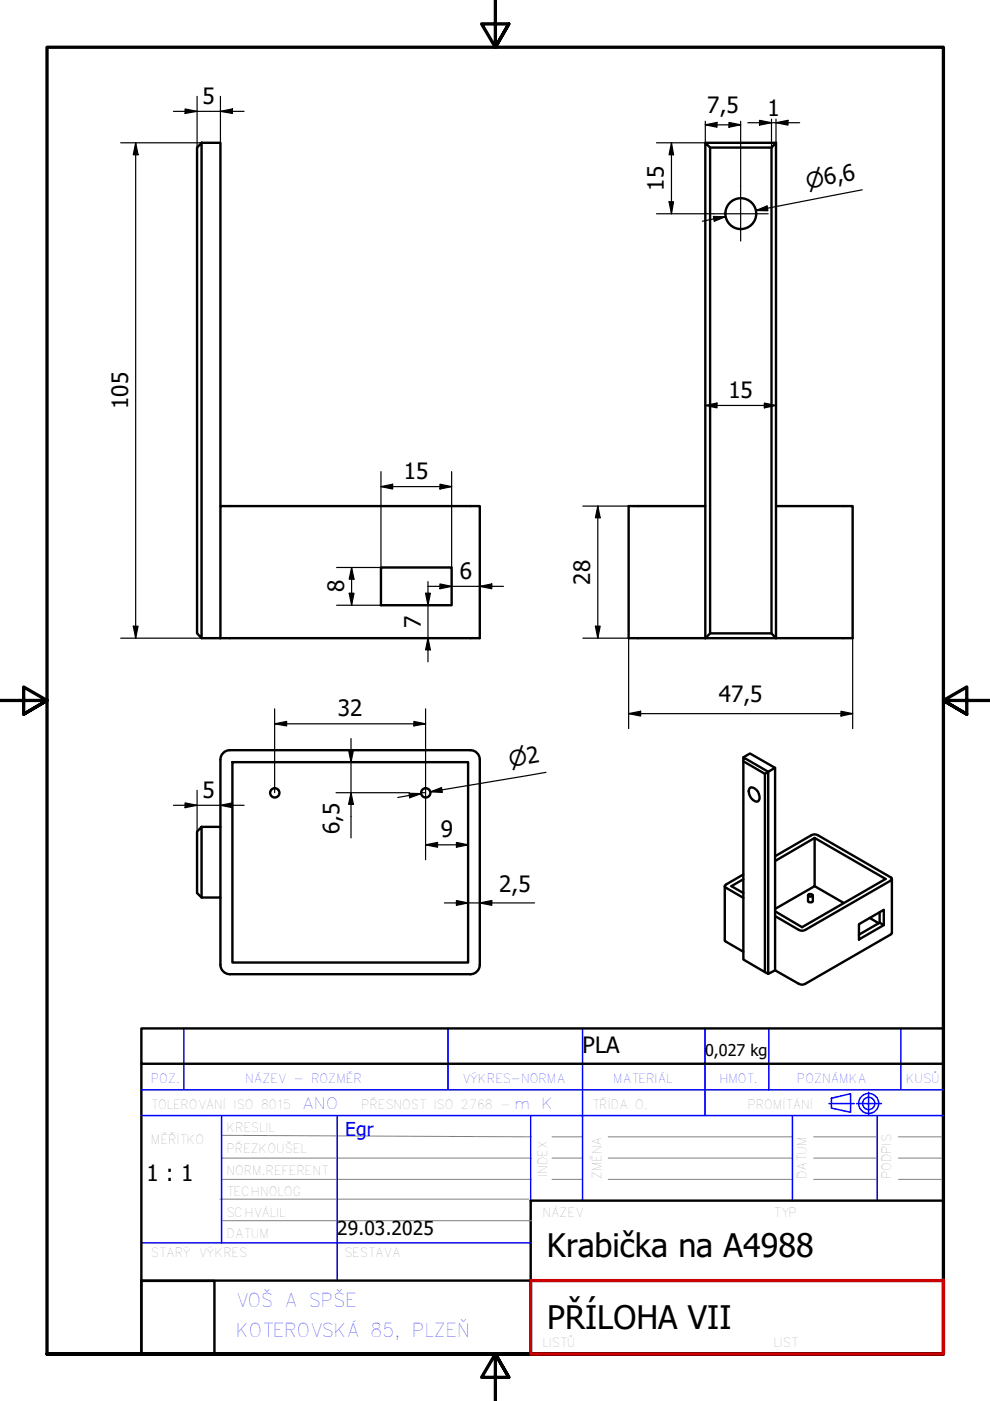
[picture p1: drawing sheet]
<svg xmlns="http://www.w3.org/2000/svg" width="210mm" height="297mm" viewBox="0 0 210 297" stroke-linecap="round" stroke-linejoin="round" font-family="sans-serif">
<g fill="none" stroke="#000" stroke-width=".51">
<path d="M42.7 30.3h4v77M42.7 30.3v105l-.9-1v-103zM149.5 30.3h15M150.6 31.3h13M164.5 30.3v105l-.9-1v-103zM149.5 107.3h-16.2v28h47.5v-28h-16.3M42.7 135.3h59v-28h-55v28M80.8 120.3h15v8h-15zM150.6 134.3v-103l-1.1-1v105l1.1-1h13M48.7 159.1a2 2 0 0 0-2 2M48.8 159.1h51M99.7 159.1a2 2 0 0 1 2 2"/>
<path d="M42.7 175.3h4v15h-4v-15l-.9 1v13l.9 1M46.7 161.1v14.2M49.3 161.6h50v42.5h-50zM101.7 161.1v43.5M157.6 160.6l1.4-.8 5.3 3-1.4 .8M157.6 161.4l4.6 2.7M159 167.1a1.73 1.73 0 0 1 2 1.8 .84 .84 0 0 1-.6 1.1 2.14 2.14 0 0 1-1.4-2.9zM162.2 164.1l.7-.5v42.9l-.7-.4zM162.9 163.6l-5.3-3v42.8l4.6 2.7M164.3 162.8v42.9M172.7 177.7l-8.4 4.8M46.7 190.3v14.3"/>
<path d="M153.7 187.9v11.7l3.9 2.2M157.6 185.4l-3.6 2.1-.3 .4v.2l3.9 2.3M157.6 186.4l-2.5 1.5 2.5 1.4M164.3 181.5l7.7-4.4a1.38 1.38 0 0 1 1.4 0l15.6 9 .1 .3-.3 .3-18 10.5a1.38 1.38 0 0 1-1.4 0l-5.1-3M164.3 192.7l8.4-4.8v-10.2l15.1 8.7-17.7 10.2-5.8-3.4M171.3 189.9v1.2a.62 .62 0 0 0 1 0v-1.2M171.5 189.6a.61 .61 0 0 1 .8 .3 .6 .6 0 0 1-1-.1zM172.7 187.9l6.2 3.5M182.1 195.9l5.3-3v3.2l-5.3 3.1zM184.4 194.6l1.9 1.2M186.5 193.4v2.2M187.4 196.1l-.9-.5-4.4 2.6"/>
<path d="M189.1 186.4l-.1 11.6-18.2 10.6a1.38 1.38 0 0 1-1.4 0l-5.1-2.9M46.7 204.6a2 2 0 0 0 2 2M48.8 206.6h51M101.7 204.6a2 2 0 0 1-2 2M164.3 205.7l-1.4 .8"/>
<circle cx="157.1" cy="45.3" r="3.3"/>
<circle cx="58.3" cy="168.1" r=".98"/>
<circle cx="90.3" cy="168.1" r=".98"/>
</g>
<path d="M105 0v10l-2.9-4.9h5.8l-2.9 4.9 2.9-4.9M0 148.5h10l-5-2.8v5.7l5-2.9-5 2.9M210 148.5h-10l5-2.8v5.7l-5-2.9 5 2.9M10 287.1v-277.1h190v277.1h-190h190M107.9 292l-2.9-4.9 2.9 4.9h-5.8l2.9-4.9v9.9" fill="none" stroke="#000" stroke-width=".7"/>
<!-- layer: 1_SILNA -->
<path d="M30 218h170v7.5h-170zM30 225.5v61.6h82.6M200 225.5v45.9M200 254.6h-87.5v16.9M30 271.6h15.5v15.5h-15.5zM30 271.5h82.6" fill="none" stroke="#000" stroke-width=".51"/>
<!-- layer: 2_SLABA -->
<g fill="none" stroke="#808080" stroke-width=".21">
<path d="M46.6 254.2h65.5M47 245.5h65.5M47 240.7l65.5 .3M47 250h65.5M47.2 258.8h65.6M117 241h6.5M117 245.5h6.5M117 250h6.5M129 241h39M129 245.5h39M129 250h39M172.5 241h13.5"/>
<path d="M172.5 245.5h13.5M172.5 250h13.5M190.5 241h9.5M190.5 245.5h9.5M190.5 250h9.5"/>
</g>
<!-- layer: 8_TEXTY -->
<g fill="none" stroke="#00f" stroke-width=".32">
<path d="M39 218v13.1M95 218v13.1M123.5 218v36.6M149.5 218v18.5M163 218v13.1M191 218v13.1M30 236.5h170M30 231.1h170M47 236.6v27M71.5 236.5v35M112.5 236.5v18.1M168 236.5v18.1"/>
<path d="M175.8 234h5.3M176.3 232.8l4-.9v3.9l-4-.9zM181.6 234h5.3M184.1 231.6v4.7M186 236.5v18.1M30 263.5h82.5"/>
<circle cx="184.2" cy="234" r="2.13"/>
<circle cx="184.2" cy="234" r="1.3"/>
</g>
<!-- layer: 3_TUCNA -->
<path d="M112.6 271.5h87.4M200 271.4v15.7h-87.5v-15.6" fill="none" stroke="#c00" stroke-width=".7"/>
<g fill="none" stroke="#000" stroke-width=".25">
<path d="M25.6 30.3h17.1M28.8 30.3l.5 2.5h-1zM28.8 30.3v105M36.8 23.6h15M39.2 23.1l2.6 .5-2.6 .5zM41.8 20.4v10.9M46.7 23.6l2.6-.5v1zM46.7 20.4v9.9M142.4 30.3l.4 2.5h-.9zM142.4 30.3v15M149.5 26.5l2.5-.5v1zM149.5 25.7v4.6h-10.3"/>
<path d="M149.5 26.5h7.5M154.6 26l2.4 .5-2.4 .5zM157 25.7v13.8M158.6 26h10.9M161 25.5l2.6 .5-2.6 .5zM163.6 25.3v6M164.5 26l2.6-.5v1zM164.5 25.3v5M139.2 45.3h12.1M141.9 42.8h.9l-.4 2.5zM151.3 45.9l2.5 .1-2.4 .9zM153.8 46l-4.9 .9"/>
<path d="M160.3 44.6l2.3-.9 .2 1zM182.8 40.2l-22.5 4.4 2.5-.4M80.8 100v20.3h-9.4M95.8 100v20.3M149.5 86l2.5-.5v1zM149.5 86h15M162.1 85.5l2.4 .5-2.4 .5zM80.8 103.2l2.4-.5v1zM80.8 103.2h15M93.3 102.7l2.5 .5-2.5 .5zM123.6 107.3h11.7M126.7 107.3l.6 2.5h-1.1z"/>
<path d="M126.7 107.3v28M25.6 135.3h17.1M28.3 132.8h1l-.5 2.5zM71.4 128.3h9.4M74 125.8h1.1l-.6 2.5zM74.5 120.3l.6 2.5h-1.1zM74.5 120.3v8M90.2 125.8h1l-.5 2.5zM90.7 135.3l.5 2.5h-1zM90.7 123.3v17M90.7 124.3h16M93.3 123.8l2.5 .5-2.5 .5z"/>
<path d="M101.7 124.3l2.6-.5v1zM123.6 135.3h11.7M126.2 132.8h1.1l-.6 2.5zM133.3 135.3v19.2M180.8 135.3v19.2M58.2 153.5l2.6-.5v.9zM58.2 153.5h32M58.2 150.3v17.8M73.9 159.1h1l-.5 2.5zM74.4 156.6v21.1M87.8 153l2.4 .5-2.4 .4zM90.2 150.3v32"/>
<path d="M133.3 151.3l2.5-.5v1zM133.3 151.3h47.5M178.3 150.8l2.5 .5-2.5 .5zM36.8 170.7h15M39.2 170.2l2.6 .5-2.6 .5zM41.8 167.6v8.7M46.7 170.7l2.6-.5v1zM71.2 168.1h15.6M74.4 168.1l.5 2.4h-1zM86.7 168.2l2.6 .1-2.4 .8zM89.2 168.1h1M89.3 168.3l-5 .8"/>
<path d="M90.2 179.1l2.6-.5v1zM90.2 179.1h9.1M91.2 167.9l2.4-.9 .2 1zM96.8 178.6l2.5 .5-2.5 .5zM115.8 163.8l-24.6 4.1 2.5-.4M94.2 191.4h19.1M96.8 190.9l2.5 .5-2.5 .5zM101.7 191.4l2.6-.5v1z"/>
</g>
<g fill="#000">
<path d="M28.8 30.3l.5 2.5h-1zM39.2 23.1l2.6 .5-2.6 .5zM46.7 23.6l2.6-.5v1zM142.4 30.3l.4 2.5h-.9zM149.5 26.5l2.5-.5v1zM154.6 26l2.4 .5-2.4 .5zM161 25.5l2.6 .5-2.6 .5zM164.5 26l2.6-.5v1zM141.9 42.8h.9l-.4 2.5zM151.3 45.9l2.5 .1-2.4 .9zM160.3 44.6l2.3-.9 .2 1zM149.5 86l2.5-.5v1z"/>
<path d="M162.1 85.5l2.4 .5-2.4 .5zM80.8 103.2l2.4-.5v1zM93.3 102.7l2.5 .5-2.5 .5zM126.7 107.3l.6 2.5h-1.1zM28.3 132.8h1l-.5 2.5zM74 125.8h1.1l-.6 2.5zM74.5 120.3l.6 2.5h-1.1zM90.2 125.8h1l-.5 2.5zM90.7 135.3l.5 2.5h-1zM93.3 123.8l2.5 .5-2.5 .5zM101.7 124.3l2.6-.5v1zM126.2 132.8h1.1l-.6 2.5z"/>
<path d="M58.2 153.5l2.6-.5v.9zM73.9 159.1h1l-.5 2.5zM87.8 153l2.4 .5-2.4 .4zM133.3 151.3l2.5-.5v1zM178.3 150.8l2.5 .5-2.5 .5zM39.2 170.2l2.6 .5-2.6 .5zM46.7 170.7l2.6-.5v1zM74.4 168.1l.5 2.4h-1zM86.7 168.2l2.6 .1-2.4 .8zM90.2 179.1l2.6-.5v1zM91.2 167.9l2.4-.9 .2 1zM96.8 178.6l2.5 .5-2.5 .5z"/>
<path d="M96.8 190.9l2.5 .5-2.5 .5zM101.7 191.4l2.6-.5v1z"/>
</g>
<path d="M157 39.5v11.6M151.3 45.3h11.6" fill="none" stroke="#000" stroke-width=".25"/>
<g font-size="6.9">
<text x="116" y="266.4">Krabička na A4988</text>
<text x="116" y="281.7">PŘÍLOHA VII</text>
</g>
<g font-size="4.8">
<text x="42.9" y="22">5</text>
<text x="149.9" y="24.1">7,5</text>
<text x="162.8" y="24.5">1</text>
<text x="140.7" y="40.4" transform="rotate(-90 140.7 40.4)">15</text>
<text x="27.2" y="86.7" transform="rotate(-90 27.2 86.7)">105</text>
<text x="154.4" y="84.4">15</text>
<text x="85.6" y="101.6">15</text>
<text x="73" y="125.6" transform="rotate(-90 73 125.6)">8</text>
<text x="97.5" y="122.7">6</text>
<text x="125.2" y="123.9" transform="rotate(-90 125.2 123.9)">28</text>
<text x="89.2" y="133.1" transform="rotate(-90 89.2 133.1)">7</text>
<text x="152.4" y="148.9">47,5</text>
<text x="71.6" y="151.8">32</text>
<text x="42.9" y="169.1">5</text>
<text x="72" y="176.9" transform="rotate(-90 72 176.9)">6,5</text>
<text x="93.5" y="177.5">9</text>
<text x="105.9" y="189">2,5</text>
<text x="123.5" y="223.3">PLA</text>
<text x="31.1" y="250.3">1 : 1</text>
</g>
<g font-size="4.6">
<text x="171.2" y="40.1" transform="rotate(-11 171.2 40.1)">⌀6,6</text>
<text x="108.1" y="162.6" transform="rotate(-10 108.1 162.6)">⌀2</text>
</g>
<text font-size="4.1" fill="#00f" x="73.2" y="240.8">Egr</text>
<text font-size="4.1" x="71.5" y="261.9">29.03.2025</text>
<g font-size="4" fill="#00f">
<text x="50" y="277">VOŠ A SPŠE</text>
<text x="50" y="283.5">KOTEROVSKÁ 85, PLZEŇ</text>
</g>
<text font-size="3.4" x="149.5" y="223.8">0,027 kg</text>
<g font-size="3.3" fill="#00f">
<text x="64" y="235.1">ANO</text>
<text x="109" y="235.1">m K</text>
</g>
<g font-size="2.7" fill="#00f">
<text x="32" y="229.5">POZ.</text>
<text x="52" y="229.5">NÁZEV - ROZMĚR</text>
<text x="98" y="229.5">VÝKRES-NORMA</text>
<text x="130" y="229.5">MATERIÁL</text>
<text x="152.5" y="229.5">HMOT.</text>
<text x="169" y="229.5">POZNÁMKA</text>
<text x="192" y="229.5">KUSŮ</text>
</g>
<g font-size="2.7" fill="#808080">
<text x="32" y="235.1">TOLEROVÁNÍ ISO 8015</text>
<text x="76.6" y="235.1">PŘESNOST ISO 2768 -</text>
<text x="125.5" y="235.1">TŘÍDA O.</text>
<text x="158.5" y="235.1">PROMÍTÁNÍ</text>
<text x="32" y="242.6">MĚŘÍTKO</text>
<text x="48" y="244.5">PŘEZKOUŠEL</text>
<text x="48" y="240">KRESLIL</text>
<text x="48" y="249">NORM.REFERENT</text>
<text x="116" y="249.5" transform="rotate(-90 116 249.5)">INDEX</text>
<text x="127.5" y="250" transform="rotate(-90 127.5 250)">ZMĚNA</text>
<text x="171" y="250" transform="rotate(-90 171 250)">DATUM</text>
<text x="48" y="253.5">TECHNOLOG</text>
<text x="48" y="262.6">DATUM</text>
<text x="48" y="258">SCHVÁLIL</text>
<text x="115" y="258">NÁZEV</text>
<text x="164" y="258">TYP</text>
<text x="32" y="266.6">STARÝ VÝKRES</text>
<text x="73" y="266.6">SESTAVA</text>
</g>
</svg>
